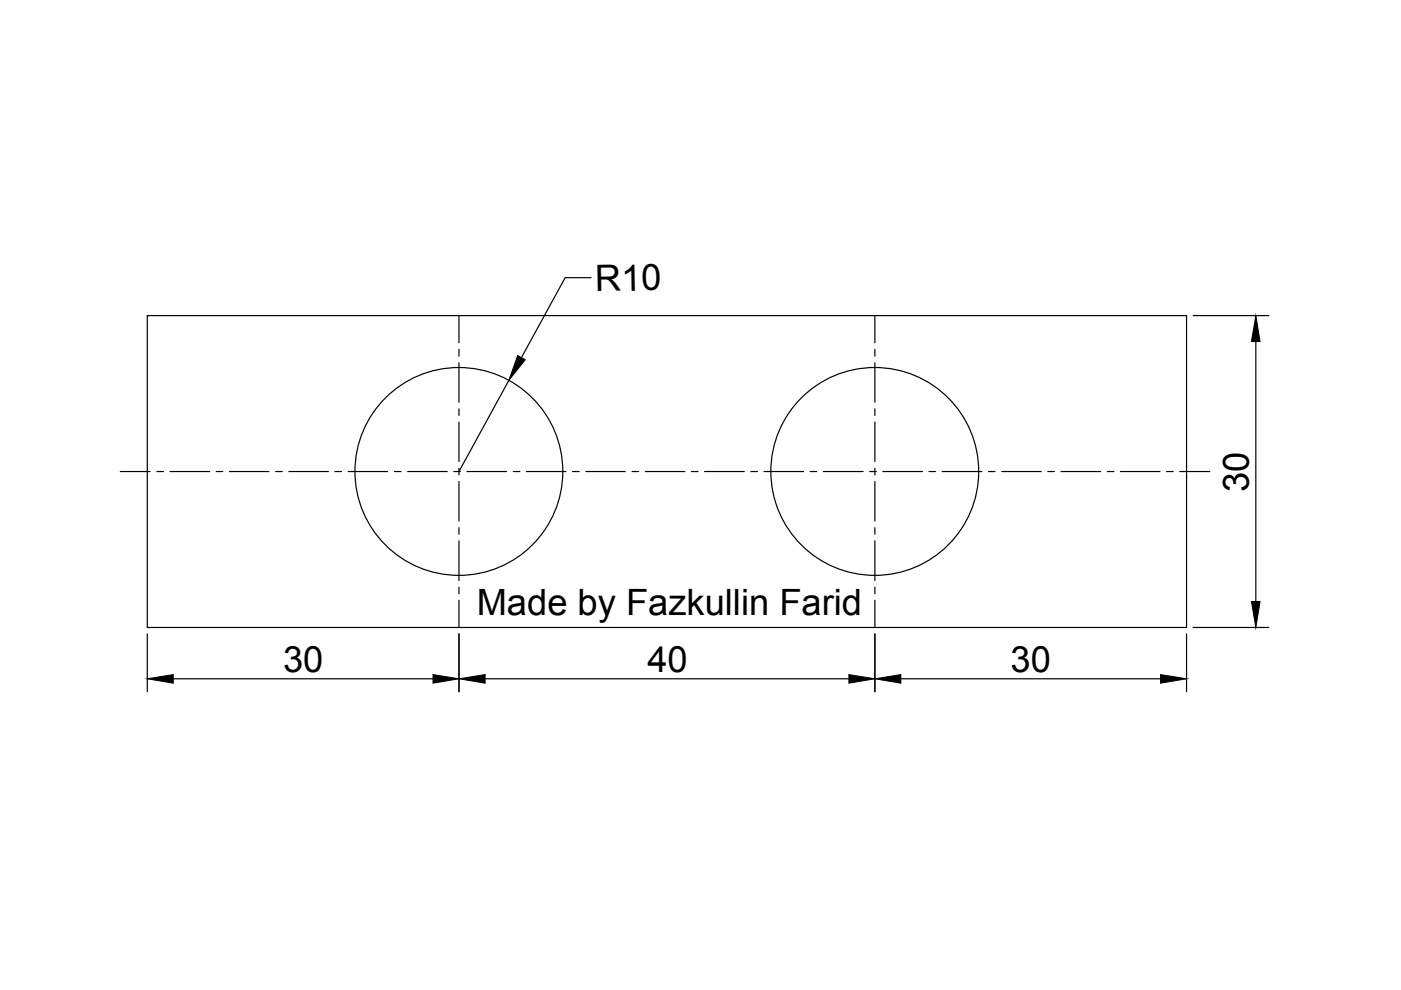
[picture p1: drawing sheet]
<svg xmlns="http://www.w3.org/2000/svg" width="297mm" height="210mm" viewBox="0 0 297 210" stroke-linecap="round" stroke-linejoin="round" font-family="sans-serif">
<!-- layer: 0 -->
<g fill="none" stroke="#000" stroke-width=".25">
<path d="M125.3 58.9h-5.5l-9.2 16.9M31.2 66.9h220.4v66.1h-220.4zM97.3 66.9v5.8M97.3 74.1v1.4M97.3 76.9v8.4M185.5 66.9v5.8M185.5 74.1v1.4M185.5 76.9v8.4M253 66.9h16M266.3 72.4v55.1M25.5 100h6.3M33.3 100h1.4"/>
<path d="M36.1 100h8.3M45.8 100h1.4M48.6 100h8.4M58.4 100h1.4M61.2 100h8.4M71 100h1.4M73.8 100h8.4M83.6 100h1.4M86.4 100h8.4M96.2 100h1.4M97.3 86.7v1.4M97.3 89.5v8.4"/>
<path d="M97.3 99.3v1.4M99 100h8.4M107.9 80.6l-10.6 19.4M108.8 100h1.4M111.6 100h8.4M121.4 100h1.4M124.2 100h8.4M134 100h1.4M136.8 100h8.4M146.6 100h1.4M149.4 100h8.4M159.2 100h1.4"/>
<path d="M162 100h8.4M171.8 100h1.4M174.6 100h8.4M184.4 100h1.4M185.5 86.7v1.4M185.5 89.5v8.4M185.5 99.3v1.4M187.2 100h8.4M197 100h1.4M199.8 100h8.4M209.6 100h1.4M212.4 100h8.4"/>
<path d="M222.2 100h1.3M224.9 100h8.5M234.8 100h1.4M237.6 100h8.3M247.3 100h1.4M250.1 100h6.4M97.3 102.1v8.4M97.3 111.9v1.4M97.3 114.7v8.4M185.5 102.1v8.4M185.5 111.9v1.4M185.5 114.7v8.4"/>
<path d="M31.2 134.4v12.3M97.3 124.5v1.4M97.3 127.3v5.7M97.3 134.4v12.3M185.5 124.5v1.4M185.5 127.3v5.7M185.5 134.4v12.3M251.6 134.4v12.3M253 133h16M36.7 143.9h55.1M102.9 143.9h77.1M191 143.9h55.1"/>
<circle cx="97.3" cy="100" r="22"/>
<circle cx="185.5" cy="100" r="22"/>
</g>
<path d="M109.8 75.4l1.6 .9-3.5 4.3zM266.3 66.9l.9 5.5h-1.9zM265.3 127.5h1.9l-.9 5.5zM31.2 143.9l5.5-.9v1.9zM91.8 143l5.5 .9-5.5 1zM97.3 143.9l5.6-.9v1.9zM180 143l5.5 .9-5.5 1zM185.5 143.9l5.5-.9v1.9zM246.1 143l5.5 .9-5.5 1z" fill="#000" stroke="#000" stroke-width=".21"/>
<g font-size="7.7">
<text x="126.2" y="61.7" transform="rotate(-1 126.2 61.7)">R10</text>
<text x="264.8" y="104.3" transform="rotate(-90 264.8 104.3)">30</text>
<text x="101.1" y="130.3">Made by Fazkullin Farid</text>
<text x="60" y="142.5">30</text>
<text x="137.3" y="142.5">40</text>
<text x="214.3" y="142.5">30</text>
</g>
</svg>
